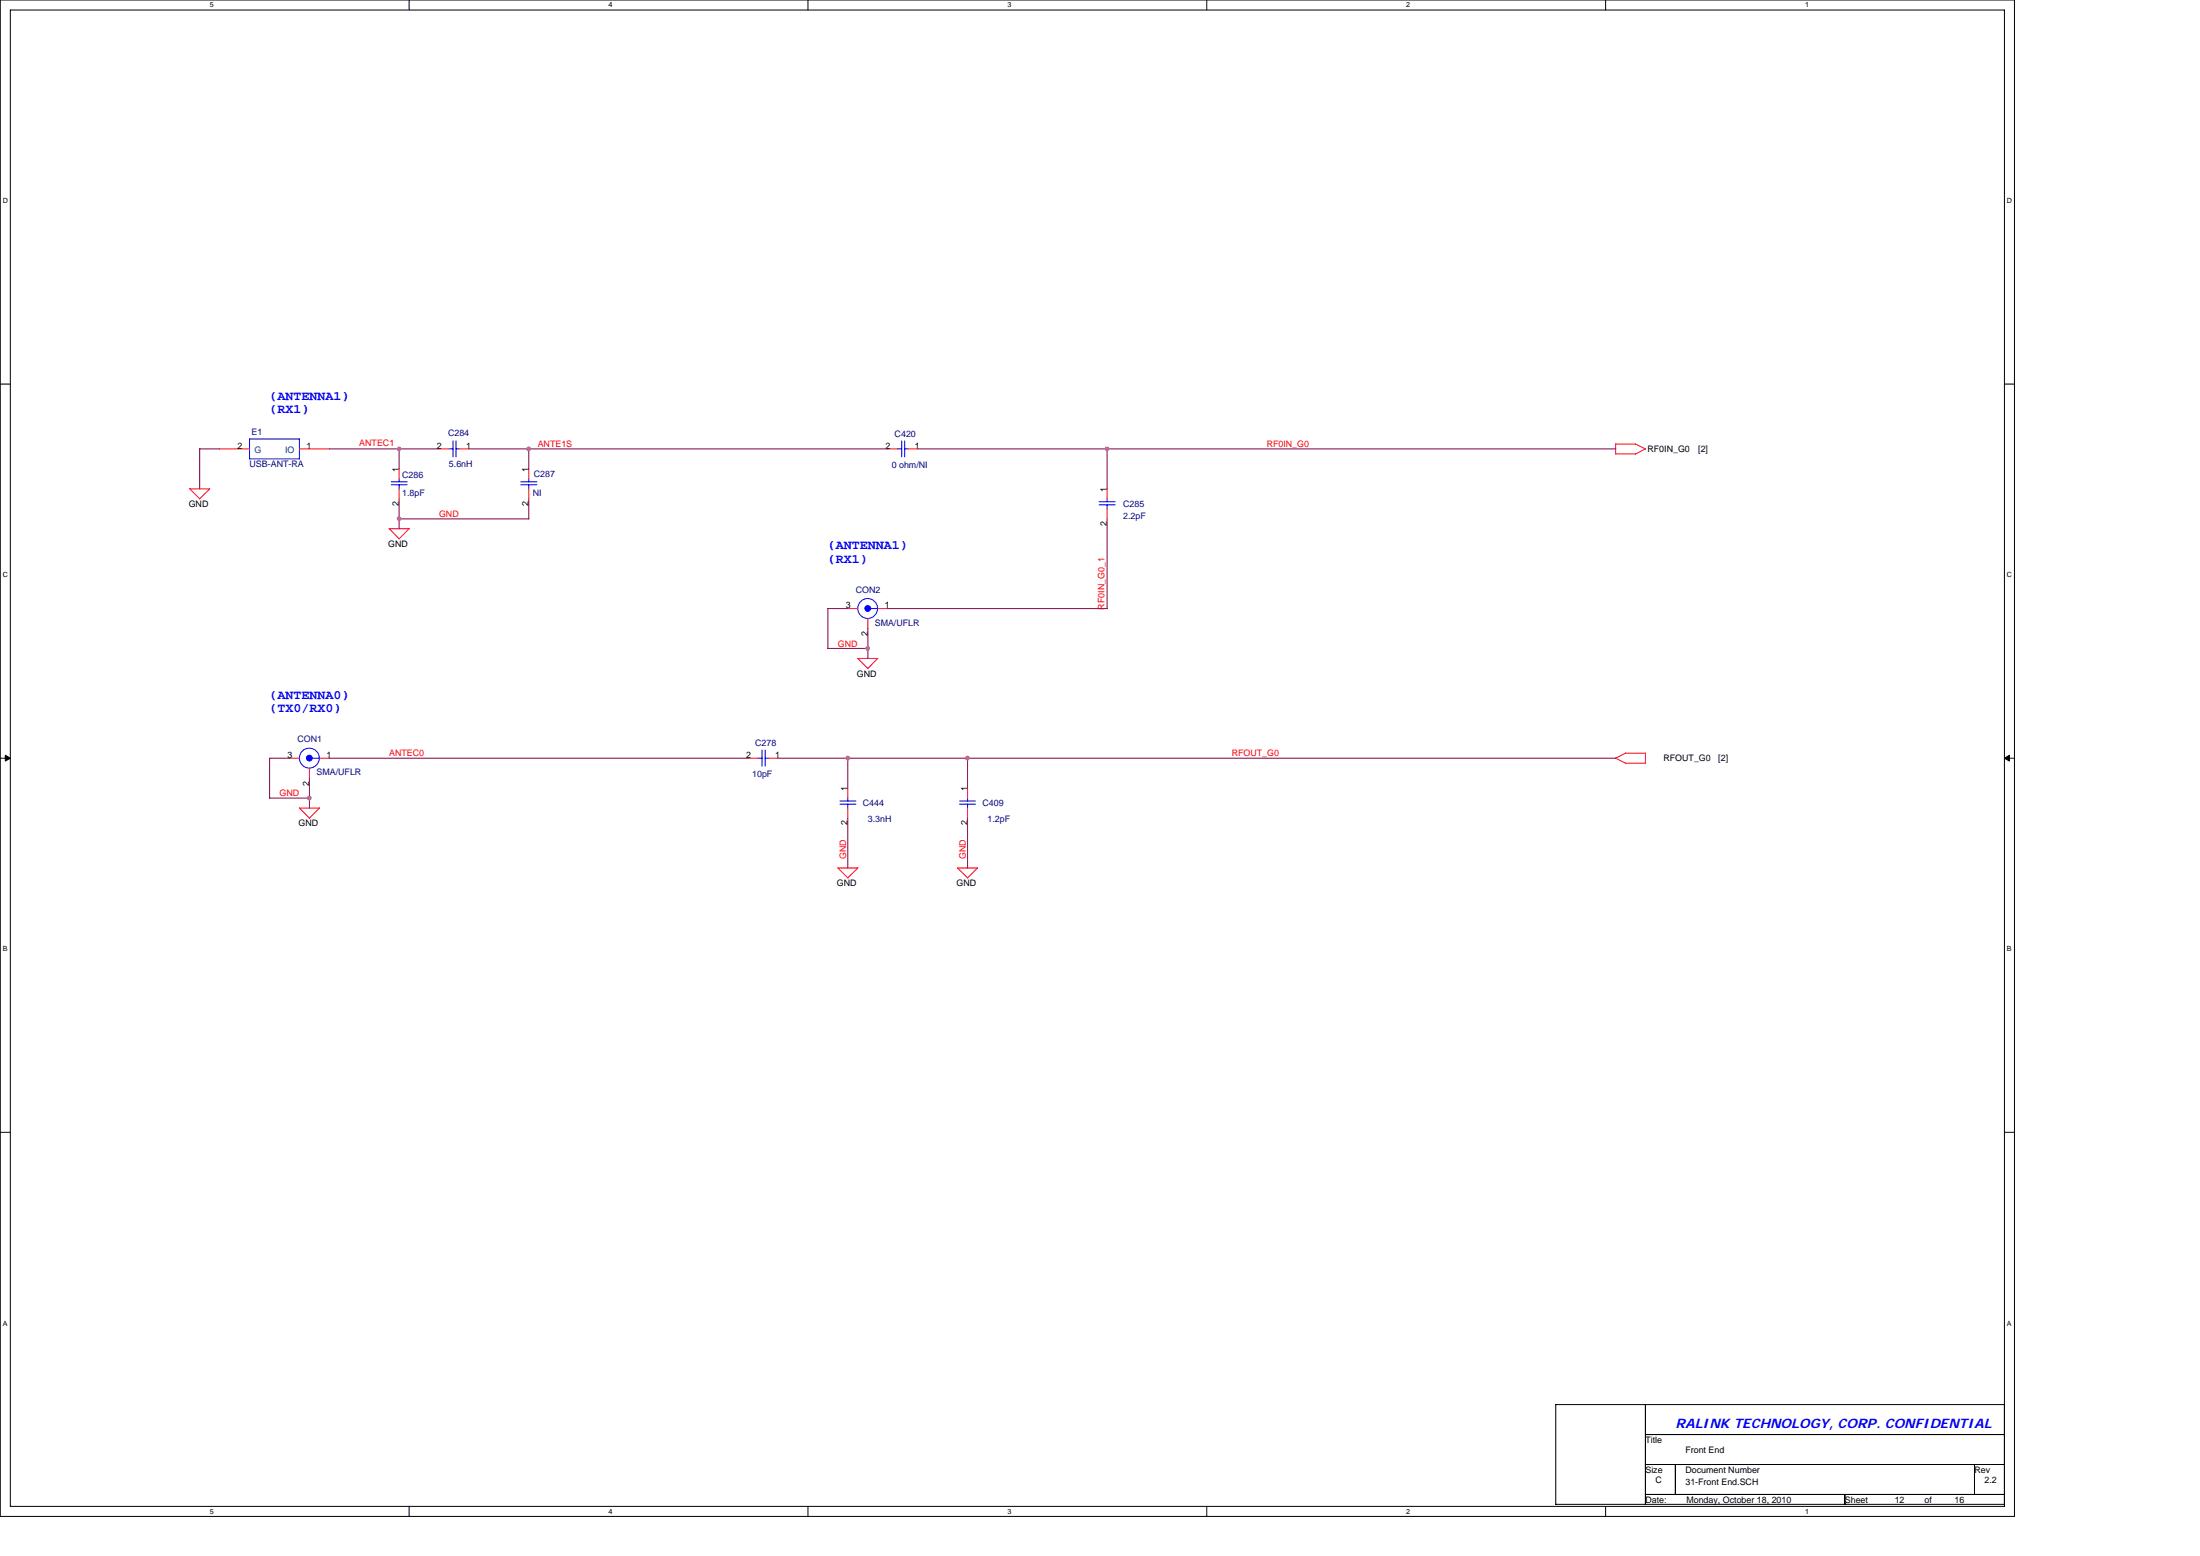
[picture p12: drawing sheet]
<svg xmlns="http://www.w3.org/2000/svg" width="297mm" height="210mm" viewBox="0 0 297 210" stroke-linecap="round" stroke-linejoin="round" font-family="sans-serif">
<path d="M0 0h272v204.6h-272zM1.4 1.4h269.2v201.9h-269.2z" fill="none" stroke="#000" stroke-width=".14"/>
<g fill="#fff">
<path d="M28.3 .1h.5v1.1h-.5z"/>
<path d="M28.3 203.4h.5v1.1h-.5z"/>
</g>
<path d="M55.2 0v1.4M55.2 203.3v1.3" fill="none" stroke="#000" stroke-width=".14"/>
<g fill="#fff">
<path d="M82.2 .1h.5v1.1h-.5z"/>
<path d="M82.2 203.4h.5v1.1h-.5z"/>
</g>
<path d="M109.1 0v1.4M109.1 203.3v1.3" fill="none" stroke="#000" stroke-width=".14"/>
<g fill="#fff">
<path d="M136 .1h.5v1.1h-.5z"/>
<path d="M136 203.4h.5v1.1h-.5z"/>
</g>
<path d="M162.9 0v1.4M162.9 203.3v1.3" fill="none" stroke="#000" stroke-width=".14"/>
<g fill="#fff">
<path d="M189.9 .1h.5v1.1h-.5z"/>
<path d="M189.9 203.4h.5v1.1h-.5z"/>
</g>
<path d="M216.8 0v1.4M216.8 203.3v1.3" fill="none" stroke="#000" stroke-width=".14"/>
<g fill="#fff">
<path d="M243.7 .1h.5v1.1h-.5z"/>
<path d="M243.7 203.4h.5v1.1h-.5z"/>
<path d="M.4 26.6h.7v1h-.7z"/>
<path d="M271 26.6h.6v1h-.6z"/>
<path d="M.4 77.1h.7v1h-.7z"/>
<path d="M271 77.1h.6v1h-.6z"/>
</g>
<path d="M0 51.8h1.4M270.6 51.8h1.4" fill="none" stroke="#000" stroke-width=".14"/>
<g fill="#fff">
<path d="M.4 127.6h.6v1h-.6z"/>
<path d="M271 127.6h.6v1h-.6z"/>
</g>
<path d="M0 102.3h1.4M270.6 102.3h1.4" fill="none" stroke="#000" stroke-width=".14"/>
<path d="M.7 101.9l.7 .4-.7 .4zM270.6 102.3l.7-.4v.8z" fill="#000" stroke="#000" stroke-width=".14"/>
<g fill="#fff">
<path d="M.4 178h.6v1.1h-.6z"/>
<path d="M271 178h.6v1.1h-.6z"/>
</g>
<path d="M0 152.8h1.4M270.6 152.8h1.4M210.1 189.5h60.5v13.5h-60.5zM222.2 193.6h48.4M222.2 189.5v13.5M222.2 197.6h48.4M226.2 197.6v4.1M266.6 197.6v4.1M222.2 201.7h48.4M249.1 201.7v1.3" fill="none" stroke="#000" stroke-width=".14"/>
<g fill="none" stroke="#f00" stroke-width=".14">
<path d="M220.8 59.9l1.4 .7-1.4 .7h-2.7M220.8 59.9h-2.7v1.4M25.6 66l1.4 1.3M25.6 66h2.7M28.3 66l-1.4 1.3M29.7 60.6h4M40.4 60.6h4.1M52.5 71.3l1.4 1.4M52.6 71.4h2.7l-1.4 1.3M53.9 63.3v1.3M53.9 66v1.3M59.3 60.6h1.3"/>
<path d="M62 60.6h1.3M71.4 63.3v1.3M71.4 66v1.3M119.9 60.6h1.3M122.6 60.6h1.3M149.5 66v1.3M149.5 68.7v1.3M114.5 82.1h1.3M117.2 83.5v1.3M118.5 88.9l-1.3 1.3-1.4-1.3h2.7M118.5 82.1h1.4M39.1 102.3h1.3"/>
<path d="M40.4 109l1.4 1.4M40.4 109.1h2.8M41.8 103.7v1.3M43.1 109.1l-1.3 1.3M43.1 102.3h1.4M101 102.3h1.4M103.7 102.3h1.3M113.1 117.1h2.7M113.1 117.1l1.4 1.4M114.5 106.4v1.3M114.5 109.1v1.3M115.8 117.1l-1.3 1.4"/>
<path d="M129.3 117.1h2.7l-1.4 1.4M129.3 117.1l1.4 1.4M130.6 106.4v1.3M130.6 109.1v1.3M218.1 102.3l1.4 .7M219.5 103h2.7M219.5 101.6h2.7v1.4M219.5 101.6l-1.4 .7"/>
</g>
<g fill="none" stroke="#00f" stroke-width=".14">
<path d="M33.7 59.2h6.7v2.7h-6.7zM61.2 59.5v2.2M61.6 59.5v2.2M121.7 59.5v2.2M122.1 59.5v2.2M52.8 65h2.2M52.8 65.4h2.2M53.9 64.6v.4M53.9 65.4v.6M60.6 60.6h.6M61.6 60.6h.4M70.3 65h2.2"/>
<path d="M70.3 65.4h2.2M71.4 64.6v.4M71.4 65.4v.6M121.2 60.6h.5M122.1 60.6h.5M148.4 67.7h2.2M148.4 68.1h2.2M149.5 67.3v.4M149.5 68.1v.6M117.6 82.1h.9M42.2 102.3h.9M102.3 102.3h.6"/>
<path d="M102.9 101.2v2.2M103.3 102.3h.4M103.3 101.2v2.2M113.4 108.1h2.2M113.4 108.5h2.2M114.5 107.7v.4M114.5 108.5v.6M129.6 108.1h2.1M129.6 108.5h2.1M130.6 107.7v.4M130.6 108.5v.6"/>
<circle cx="117.1" cy="82.1" r="1.34"/>
<circle cx="41.8" cy="102.3" r="1.35"/>
</g>
<g fill="#00f" stroke="#00f" stroke-width=".14">
<circle cx="41.8" cy="102.3" r=".39"/>
<circle cx="117.2" cy="82.1" r=".39"/>
</g>
<g fill="none" stroke="#800040" stroke-width=".14">
<path d="M26.9 60.6h2.8M27 60.6v5.4M44.5 60.6h14.8M53.9 70h17.5M53.9 60.6v2.7M53.9 67.3v4.1M63.3 60.6h56.6M71.4 60.6v2.7M71.4 67.3v2.7M123.9 60.6h94.3M149.5 60.6v5.4M149.5 70v12.1"/>
<path d="M111.8 87.5h5.4M111.8 82.1h2.7M111.8 82.1v5.4M117.2 84.8v4.1M119.9 82.1h29.6M39.1 102.3h-2.7v5.4h5.4M41.8 105v4.1M44.5 102.3h56.5M105 102.3h113.2M114.5 102.3v4.1M114.5 110.4v6.8M130.6 102.3v4.1"/>
<path d="M130.6 110.4v6.8"/>
</g>
<g fill="#f0f" stroke="#f0f" stroke-width=".14">
<circle cx="53.9" cy="70" r=".25"/>
<circle cx="41.8" cy="107.7" r=".26"/>
<circle cx="149.5" cy="60.6" r=".26"/>
<circle cx="117.2" cy="87.5" r=".25"/>
<circle cx="71.4" cy="60.6" r=".26"/>
<circle cx="53.9" cy="60.6" r=".25"/>
<circle cx="130.6" cy="102.3" r=".26"/>
<circle cx="114.5" cy="102.3" r=".26"/>
</g>
<g font-size="1.8" fill="#00f">
<text x="36.4" y="53.9">(ANTENNA1)</text>
<text x="36.4" y="55.8">(RX1)</text>
<text x="111.8" y="74.1">(ANTENNA1)</text>
<text x="111.8" y="75.9">(RX1)</text>
<text x="36.4" y="94.3">(ANTENNA0)</text>
<text x="36.4" y="96.1">(TX0/RX0)</text>
<text x="226.2" y="192.7">RALINK TECHNOLOGY, CORP. CONFIDENTIAL</text>
</g>
<g font-size="1.2" fill="#000080">
<text x="34" y="58.7">E1</text>
<text x="60.5" y="58.9">C284</text>
<text x="120.8" y="59">C420</text>
<text x="33.7" y="63">USB-ANT-RA</text>
<text x="54.3" y="64.5">C286</text>
<text x="60.6" y="63">5.6nH</text>
<text x="72.1" y="64.4">C287</text>
<text x="120.4" y="63.2">0 ohm/NI</text>
<text x="54.3" y="66.9">1.8pF</text>
<text x="71.9" y="66.9">NI</text>
<text x="151.6" y="68.4">C285</text>
<text x="151.6" y="70">2.2pF</text>
<text x="115.5" y="80">CON2</text>
<text x="118.1" y="84.4">SMA/UFLR</text>
<text x="40.2" y="100.2">CON1</text>
<text x="102" y="100.7">C278</text>
<text x="42.7" y="104.6">SMA/UFLR</text>
<text x="101.6" y="104.9">10pF</text>
<text x="116.5" y="108.8">C444</text>
<text x="117.2" y="111">3.3nH</text>
<text x="132.6" y="108.8">C409</text>
<text x="133.3" y="111">1.2pF</text>
</g>
<g font-size="1.2">
<text x="32.1" y="60.6">2</text>
<text x="41.4" y="60.6">1</text>
<text x="53.9" y="63.7" transform="rotate(-90 53.9 63.7)">1</text>
<text x="59" y="60.6">2</text>
<text x="62.9" y="60.6">1</text>
<text x="71.4" y="63.7" transform="rotate(-90 71.4 63.7)">1</text>
<text x="119.6" y="60.6">2</text>
<text x="123.5" y="60.6">1</text>
<text x="222.4" y="61">RF0IN_G0</text>
<text x="229.3" y="61">[2]</text>
<text x="25.5" y="68.4">GND</text>
<text x="53.9" y="68.3" transform="rotate(-90 53.9 68.3)">2</text>
<text x="71.4" y="68.3" transform="rotate(-90 71.4 68.3)">2</text>
<text x="149.5" y="71" transform="rotate(-90 149.5 71)">2</text>
<text x="149.5" y="66.4" transform="rotate(-90 149.5 66.4)">1</text>
<text x="52.4" y="73.8">GND</text>
<text x="114.2" y="82.1">3</text>
<text x="119.5" y="82.1">1</text>
<text x="117.2" y="85.8" transform="rotate(-90 117.2 85.8)">2</text>
<text x="115.7" y="91.3">GND</text>
<text x="38.8" y="102.3">3</text>
<text x="41.8" y="106" transform="rotate(-90 41.8 106)">2</text>
<text x="44.1" y="102.3">1</text>
<text x="100.7" y="102.3">2</text>
<text x="104.7" y="102.3">1</text>
<text x="114.4" y="106.7" transform="rotate(-90 114.4 106.7)">1</text>
<text x="130.6" y="106.7" transform="rotate(-90 130.6 106.7)">1</text>
<text x="224.6" y="102.7">RFOUT_G0</text>
<text x="232" y="102.7">[2]</text>
<text x="40.3" y="111.5">GND</text>
<text x="114.4" y="111.4" transform="rotate(-90 114.4 111.4)">2</text>
<text x="130.6" y="111.4" transform="rotate(-90 130.6 111.4)">2</text>
<text x="113" y="119.6">GND</text>
<text x="129.2" y="119.6">GND</text>
<text x="222.2" y="194.7">Title</text>
<text x="227.6" y="196">Front End</text>
<text x="222.2" y="198.7">Size</text>
<text x="222.2" y="202.8">Date:</text>
<text x="223.5" y="200.1">C</text>
<text x="227.6" y="198.7">Document Number</text>
<text x="227.6" y="200.3">31-Front End.SCH</text>
<text x="227.7" y="202.8">Monday, October 18, 2010</text>
<text x="249.1" y="202.8">Sheet</text>
<text x="255.8" y="202.8">12</text>
<text x="259.9" y="202.8">of</text>
<text x="263.9" y="202.8">16</text>
<text x="266.6" y="198.7">Rev</text>
<text x="267.9" y="200.1">2.2</text>
</g>
<g font-size="1.2" fill="#004080">
<text x="34.4" y="61.1">G</text>
<text x="38.5" y="61.1">IO</text>
</g>
<g font-size="1.2" fill="#f00">
<text x="48.5" y="60.2">ANTEC1</text>
<text x="72.6" y="60.3">ANTE1S</text>
<text x="171" y="60.3">RF0IN_G0</text>
<text x="59.3" y="69.8">GND</text>
<text x="149.1" y="82.3" transform="rotate(-90 149.1 82.3)">RF0IN_G0_1</text>
<text x="113.1" y="87.3">GND</text>
<text x="37.7" y="107.5">GND</text>
<text x="52.6" y="102.1">ANTEC0</text>
<text x="166.3" y="102.1">RFOUT_G0</text>
<text x="114.3" y="115.9" transform="rotate(-90 114.3 115.9)">GND</text>
<text x="130.4" y="115.9" transform="rotate(-90 130.4 115.9)">GND</text>
</g>
<g font-size="1">
<text x="28.3" y="1">5</text>
<text x="82.2" y="1">4</text>
<text x="136" y="1">3</text>
<text x="189.9" y="1">2</text>
<text x="243.7" y="1">1</text>
<text x=".4" y="27.4">D</text>
<text x="271" y="27.4">D</text>
<text x=".4" y="77.9">C</text>
<text x="271" y="77.9">C</text>
<text x=".4" y="128.4">B</text>
<text x="271" y="128.4">B</text>
<text x=".4" y="178.9">A</text>
<text x="271" y="178.9">A</text>
<text x="28.3" y="204.3">5</text>
<text x="82.2" y="204.3">4</text>
<text x="136" y="204.3">3</text>
<text x="189.9" y="204.3">2</text>
<text x="243.7" y="204.3">1</text>
</g>
</svg>
